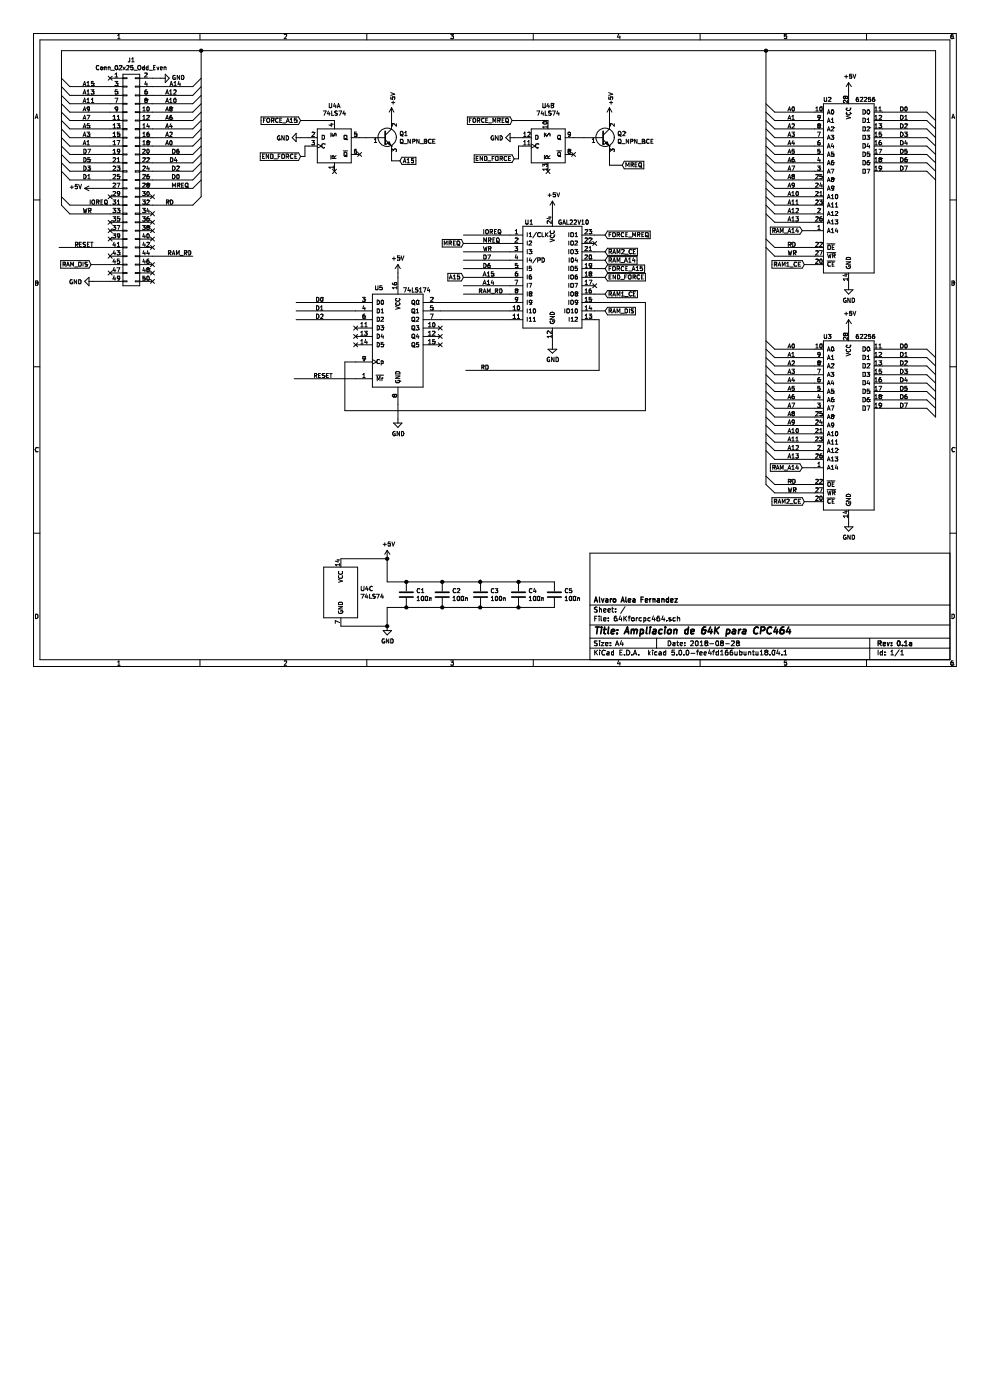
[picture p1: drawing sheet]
EESchema Schematic File Version 4
LIBS:64Kforcpc464-cache
EELAYER 26 0
EELAYER END
$Descr A4 11693 8268
encoding utf-8
Sheet 1 1
Title "Ampliacion de 64K para CPC464"
Date "2018-08-28"
Rev "0.1a"
Comp "Alvaro Alea Fernandez"
Comment1 ""
Comment2 ""
Comment3 ""
Comment4 ""
$EndDescr
$Comp
L ALEA:62256 U2
U 1 1
P 10025 2225
F 0 "U2" H 9775 3275 50  0000 C CNN
F 1 "62256" H 10225 3275 50  0000 C CNN
F 2 "Package_DIP:DIP-28_W15.24mm_LongPads" H 10025 2225 50  0001 C CNN
F 3 "" H 10025 2225 50  0001 C CNN
	1    10025 2225
	1    0    0    -1  
$EndComp
$Comp
L ALEA:GAL22V10 U1
U 1 1
P 6525 3275
F 0 "U1" H 6250 3925 50  0000 C CNN
F 1 "GAL22V10" H 6775 3925 50  0000 C CNN
F 2 "Package_DIP:DIP-24_W7.62mm_LongPads" H 6525 3325 50  0001 C CNN
F 3 "" H 6525 3325 50  0001 C CNN
	1    6525 3275
	1    0    0    -1  
$EndComp
Wire Wire Line
	10425 1325 10950 1325
Wire Wire Line
	10425 1425 10950 1425
Wire Wire Line
	10425 1525 10950 1525
Wire Wire Line
	10425 1625 10950 1625
Wire Wire Line
	10425 1725 10950 1725
Wire Wire Line
	10425 1825 10950 1825
Wire Wire Line
	10425 1925 10950 1925
Wire Wire Line
	10425 2025 10950 2025
Entry Wire Line
	10950 1325 11050 1425
Entry Wire Line
	10950 1425 11050 1525
Entry Wire Line
	10950 1525 11050 1625
Entry Wire Line
	10950 1625 11050 1725
Entry Wire Line
	10950 1725 11050 1825
Entry Wire Line
	10950 1825 11050 1925
Entry Wire Line
	10950 1925 11050 2025
Entry Wire Line
	10950 2025 11050 2125
Wire Wire Line
	9625 1325 9150 1325
Wire Wire Line
	9625 1425 9150 1425
Wire Wire Line
	9625 1525 9150 1525
Wire Wire Line
	9625 1625 9150 1625
Wire Wire Line
	9625 1725 9150 1725
Wire Wire Line
	9625 1825 9150 1825
Wire Wire Line
	9150 1925 9625 1925
Wire Wire Line
	9625 2025 9150 2025
Wire Wire Line
	9625 2125 9150 2125
Wire Wire Line
	9625 2225 9150 2225
Wire Wire Line
	9625 2325 9150 2325
Wire Wire Line
	9625 2425 9150 2425
Wire Wire Line
	9625 2525 9150 2525
Wire Wire Line
	9625 2625 9150 2625
Entry Wire Line
	9050 1425 9150 1525
Entry Wire Line
	9050 1325 9150 1425
Entry Wire Line
	9050 1225 9150 1325
Entry Wire Line
	9050 1525 9150 1625
Entry Wire Line
	9050 1625 9150 1725
Entry Wire Line
	9050 1725 9150 1825
Entry Wire Line
	9050 1825 9150 1925
Entry Wire Line
	9050 1925 9150 2025
Entry Wire Line
	9050 2025 9150 2125
Entry Wire Line
	9050 2125 9150 2225
Entry Wire Line
	9050 2225 9150 2325
Entry Wire Line
	9050 2325 9150 2425
Entry Wire Line
	9050 2425 9150 2525
Entry Wire Line
	9050 2525 9150 2625
Text Label 10625 1325 0    50   ~ 0
D0
Text Label 10625 1425 0    50   ~ 0
D1
Text Label 10625 1525 0    50   ~ 0
D2
Text Label 10625 1625 0    50   ~ 0
D3
Text Label 10625 1725 0    50   ~ 0
D4
Text Label 10625 1825 0    50   ~ 0
D5
Text Label 10625 1925 0    50   ~ 0
D6
Text Label 10625 2025 0    50   ~ 0
D7
Text Label 9300 1325 0    50   ~ 0
A0
Text Label 9300 1425 0    50   ~ 0
A1
Text Label 9300 1525 0    50   ~ 0
A2
Text Label 9300 1625 0    50   ~ 0
A3
Text Label 9300 1725 0    50   ~ 0
A4
Text Label 9300 1825 0    50   ~ 0
A5
Text Label 9300 1925 0    50   ~ 0
A6
Text Label 9300 2025 0    50   ~ 0
A7
Text Label 9300 2125 0    50   ~ 0
A8
Text Label 9300 2225 0    50   ~ 0
A9
Text Label 9300 2325 0    50   ~ 0
A10
Text Label 9300 2425 0    50   ~ 0
A11
Text Label 9300 2525 0    50   ~ 0
A12
Text Label 9300 2625 0    50   ~ 0
A13
$Comp
L power:+5V #PWR03
U 1 1
P 10025 1075
F 0 "#PWR03" H 10025 925 50  0001 C CNN
F 1 "+5V" H 10040 1248 50  0000 C CNN
F 2 "" H 10025 1075 50  0001 C CNN
F 3 "" H 10025 1075 50  0001 C CNN
	1    10025 1075
	1    0    0    -1  
$EndComp
Wire Wire Line
	10025 1075 10025 1125
$Comp
L power:+5V #PWR01
U 1 1
P 6525 2475
F 0 "#PWR01" H 6525 2325 50  0001 C CNN
F 1 "+5V" H 6540 2648 50  0000 C CNN
F 2 "" H 6525 2475 50  0001 C CNN
F 3 "" H 6525 2475 50  0001 C CNN
	1    6525 2475
	1    0    0    -1  
$EndComp
Wire Wire Line
	6525 2475 6525 2525
$Comp
L power:GND #PWR02
U 1 1
P 6525 4075
F 0 "#PWR02" H 6525 3825 50  0001 C CNN
F 1 "GND" H 6530 3902 50  0000 C CNN
F 2 "" H 6525 4075 50  0001 C CNN
F 3 "" H 6525 4075 50  0001 C CNN
	1    6525 4075
	1    0    0    -1  
$EndComp
$Comp
L power:GND #PWR04
U 1 1
P 10025 3375
F 0 "#PWR04" H 10025 3125 50  0001 C CNN
F 1 "GND" H 10030 3202 50  0000 C CNN
F 2 "" H 10025 3375 50  0001 C CNN
F 3 "" H 10025 3375 50  0001 C CNN
	1    10025 3375
	1    0    0    -1  
$EndComp
Wire Wire Line
	10025 3325 10025 3375
Wire Wire Line
	6525 4025 6525 4075
$Comp
L ALEA:62256 U3
U 1 1
P 10025 5025
F 0 "U3" H 9775 6075 50  0000 C CNN
F 1 "62256" H 10225 6075 50  0000 C CNN
F 2 "Package_DIP:DIP-28_W15.24mm_LongPads" H 10025 5025 50  0001 C CNN
F 3 "" H 10025 5025 50  0001 C CNN
	1    10025 5025
	1    0    0    -1  
$EndComp
Wire Wire Line
	10425 4125 10950 4125
Wire Wire Line
	10425 4225 10950 4225
Wire Wire Line
	10425 4325 10950 4325
Wire Wire Line
	10425 4425 10950 4425
Wire Wire Line
	10425 4525 10950 4525
Wire Wire Line
	10425 4625 10950 4625
Wire Wire Line
	10425 4725 10950 4725
Wire Wire Line
	10425 4825 10950 4825
Entry Wire Line
	10950 4125 11050 4225
Entry Wire Line
	10950 4225 11050 4325
Entry Wire Line
	10950 4325 11050 4425
Entry Wire Line
	10950 4425 11050 4525
Entry Wire Line
	10950 4525 11050 4625
Entry Wire Line
	10950 4625 11050 4725
Entry Wire Line
	10950 4725 11050 4825
Entry Wire Line
	10950 4825 11050 4925
Wire Wire Line
	9625 4125 9150 4125
Wire Wire Line
	9625 4225 9150 4225
Wire Wire Line
	9625 4325 9150 4325
Wire Wire Line
	9625 4425 9150 4425
Wire Wire Line
	9625 4525 9150 4525
Wire Wire Line
	9625 4625 9150 4625
Wire Wire Line
	9150 4725 9625 4725
Wire Wire Line
	9625 4825 9150 4825
Wire Wire Line
	9625 4925 9150 4925
Wire Wire Line
	9625 5025 9150 5025
Wire Wire Line
	9625 5125 9150 5125
Wire Wire Line
	9625 5225 9150 5225
Wire Wire Line
	9625 5325 9150 5325
Wire Wire Line
	9625 5425 9150 5425
Entry Wire Line
	9050 4225 9150 4325
Entry Wire Line
	9050 4125 9150 4225
Entry Wire Line
	9050 4025 9150 4125
Entry Wire Line
	9050 4325 9150 4425
Entry Wire Line
	9050 4425 9150 4525
Entry Wire Line
	9050 4525 9150 4625
Entry Wire Line
	9050 4625 9150 4725
Entry Wire Line
	9050 4725 9150 4825
Entry Wire Line
	9050 4825 9150 4925
Entry Wire Line
	9050 4925 9150 5025
Entry Wire Line
	9050 5025 9150 5125
Entry Wire Line
	9050 5125 9150 5225
Entry Wire Line
	9050 5225 9150 5325
Entry Wire Line
	9050 5325 9150 5425
Text Label 10625 4125 0    50   ~ 0
D0
Text Label 10625 4225 0    50   ~ 0
D1
Text Label 10625 4325 0    50   ~ 0
D2
Text Label 10625 4425 0    50   ~ 0
D3
Text Label 10625 4525 0    50   ~ 0
D4
Text Label 10625 4625 0    50   ~ 0
D5
Text Label 10625 4725 0    50   ~ 0
D6
Text Label 10625 4825 0    50   ~ 0
D7
Text Label 9300 4125 0    50   ~ 0
A0
Text Label 9300 4225 0    50   ~ 0
A1
Text Label 9300 4325 0    50   ~ 0
A2
Text Label 9300 4425 0    50   ~ 0
A3
Text Label 9300 4525 0    50   ~ 0
A4
Text Label 9300 4625 0    50   ~ 0
A5
Text Label 9300 4725 0    50   ~ 0
A6
Text Label 9300 4825 0    50   ~ 0
A7
Text Label 9300 4925 0    50   ~ 0
A8
Text Label 9300 5025 0    50   ~ 0
A9
Text Label 9300 5125 0    50   ~ 0
A10
Text Label 9300 5225 0    50   ~ 0
A11
Text Label 9300 5325 0    50   ~ 0
A12
Text Label 9300 5425 0    50   ~ 0
A13
$Comp
L power:+5V #PWR05
U 1 1
P 10025 3875
F 0 "#PWR05" H 10025 3725 50  0001 C CNN
F 1 "+5V" H 10040 4048 50  0000 C CNN
F 2 "" H 10025 3875 50  0001 C CNN
F 3 "" H 10025 3875 50  0001 C CNN
	1    10025 3875
	1    0    0    -1  
$EndComp
Wire Wire Line
	10025 3875 10025 3925
$Comp
L power:GND #PWR06
U 1 1
P 10025 6175
F 0 "#PWR06" H 10025 5925 50  0001 C CNN
F 1 "GND" H 10030 6002 50  0000 C CNN
F 2 "" H 10025 6175 50  0001 C CNN
F 3 "" H 10025 6175 50  0001 C CNN
	1    10025 6175
	1    0    0    -1  
$EndComp
Wire Wire Line
	10025 6125 10025 6175
Wire Bus Line
	11050 600  9050 600 
Connection ~ 9050 600 
Wire Wire Line
	9625 5725 9150 5725
Entry Wire Line
	9050 5625 9150 5725
Text Label 9300 5725 0    50   ~ 0
RD
Wire Wire Line
	9625 5825 9150 5825
Entry Wire Line
	9050 5725 9150 5825
Text Label 9300 5825 0    50   ~ 0
WR
Wire Wire Line
	9625 2925 9150 2925
Entry Wire Line
	9050 2825 9150 2925
Text Label 9300 2925 0    50   ~ 0
RD
Wire Wire Line
	9625 3025 9150 3025
Entry Wire Line
	9050 2925 9150 3025
Text Label 9300 3025 0    50   ~ 0
WR
Wire Wire Line
	9625 2725 9475 2725
Wire Wire Line
	7150 2775 7025 2775
Wire Wire Line
	9625 5525 9475 5525
Wire Wire Line
	9625 3125 9500 3125
Wire Wire Line
	9500 5925 9625 5925
Wire Wire Line
	7025 2975 7150 2975
Wire Wire Line
	6025 2875 5475 2875
Text Label 5700 2875 0    50   ~ 0
MREQ
Wire Wire Line
	6025 2775 5475 2775
Text Label 5700 2775 0    50   ~ 0
IOREQ
Wire Wire Line
	6025 2975 5475 2975
Text Label 5700 2975 0    50   ~ 0
WR
Wire Wire Line
	6025 3075 5475 3075
Text Label 5700 3075 0    50   ~ 0
D7
Wire Wire Line
	6025 3175 5475 3175
Text Label 5700 3175 0    50   ~ 0
D6
Wire Wire Line
	6025 3275 5475 3275
Text Label 5700 3275 0    50   ~ 0
A15
Wire Wire Line
	4200 3775 3500 3775
Text Label 3725 3775 0    50   ~ 0
D2
Wire Wire Line
	4200 3675 3500 3675
Text Label 3725 3675 0    50   ~ 0
D1
Wire Wire Line
	4200 3575 3500 3575
Text Label 3725 3575 0    50   ~ 0
D0
Wire Wire Line
	6025 3375 5475 3375
Text Label 5700 3375 0    50   ~ 0
A14
NoConn ~ 7025 3375
NoConn ~ 7025 2875
$Comp
L Device:C C1
U 1 1
P 4800 7025
F 0 "C1" H 4915 7071 50  0000 L CNN
F 1 "100n" H 4915 6980 50  0000 L CNN
F 2 "Capacitors_THT:C_Disc_D5.0mm_W2.5mm_P2.50mm" H 4838 6875 50  0001 C CNN
F 3 "~" H 4800 7025 50  0001 C CNN
	1    4800 7025
	1    0    0    -1  
$EndComp
$Comp
L Device:C C2
U 1 1
P 5225 7025
F 0 "C2" H 5340 7071 50  0000 L CNN
F 1 "100n" H 5340 6980 50  0000 L CNN
F 2 "Capacitors_THT:C_Disc_D5.0mm_W2.5mm_P2.50mm" H 5263 6875 50  0001 C CNN
F 3 "~" H 5225 7025 50  0001 C CNN
	1    5225 7025
	1    0    0    -1  
$EndComp
$Comp
L Device:C C3
U 1 1
P 5675 7025
F 0 "C3" H 5790 7071 50  0000 L CNN
F 1 "100n" H 5790 6980 50  0000 L CNN
F 2 "Capacitors_THT:C_Disc_D5.0mm_W2.5mm_P2.50mm" H 5713 6875 50  0001 C CNN
F 3 "~" H 5675 7025 50  0001 C CNN
	1    5675 7025
	1    0    0    -1  
$EndComp
$Comp
L power:+5V #PWR07
U 1 1
P 4575 6600
F 0 "#PWR07" H 4575 6450 50  0001 C CNN
F 1 "+5V" H 4590 6773 50  0000 C CNN
F 2 "" H 4575 6600 50  0001 C CNN
F 3 "" H 4575 6600 50  0001 C CNN
	1    4575 6600
	1    0    0    -1  
$EndComp
$Comp
L power:GND #PWR08
U 1 1
P 4575 7400
F 0 "#PWR08" H 4575 7150 50  0001 C CNN
F 1 "GND" H 4580 7227 50  0000 C CNN
F 2 "" H 4575 7400 50  0001 C CNN
F 3 "" H 4575 7400 50  0001 C CNN
	1    4575 7400
	1    0    0    -1  
$EndComp
Wire Wire Line
	4575 6875 4800 6875
Wire Wire Line
	5675 6875 5675 6850
Connection ~ 5675 6875
Connection ~ 4800 6875
Wire Wire Line
	4800 6875 5225 6875
Connection ~ 5225 6875
Wire Wire Line
	5225 6875 5675 6875
Wire Wire Line
	4575 7175 4800 7175
Connection ~ 4800 7175
Wire Wire Line
	4800 7175 5225 7175
Connection ~ 5225 7175
Wire Wire Line
	5225 7175 5675 7175
Text Label 5650 3475 0    50   ~ 0
RAM_RD
Wire Wire Line
	825  2025 1300 2025
Wire Wire Line
	1800 1925 2275 1925
Wire Wire Line
	825  1925 1300 1925
Text Label 975  2025 0    50   ~ 0
D3
Text Label 2000 1925 0    50   ~ 0
D4
Text Label 975  1925 0    50   ~ 0
D5
Wire Wire Line
	2275 1725 1800 1725
Wire Wire Line
	1300 1725 825  1725
Wire Wire Line
	2275 1625 1800 1625
Wire Wire Line
	1300 1625 825  1625
Wire Wire Line
	2275 1525 1800 1525
Wire Wire Line
	1300 1525 825  1525
Wire Wire Line
	1800 1425 2275 1425
Wire Wire Line
	1300 1425 825  1425
Wire Wire Line
	2275 1325 1800 1325
Wire Wire Line
	1300 1325 825  1325
Wire Wire Line
	2275 1225 1800 1225
Wire Wire Line
	1300 1225 825  1225
Wire Wire Line
	2275 1125 1800 1125
Wire Wire Line
	1300 1125 825  1125
Text Label 1950 1725 0    50   ~ 0
A0
Text Label 975  1725 0    50   ~ 0
A1
Text Label 1950 1625 0    50   ~ 0
A2
Text Label 975  1625 0    50   ~ 0
A3
Text Label 1950 1525 0    50   ~ 0
A4
Text Label 975  1525 0    50   ~ 0
A5
Text Label 1950 1425 0    50   ~ 0
A6
Text Label 975  1425 0    50   ~ 0
A7
Text Label 1950 1325 0    50   ~ 0
A8
Text Label 975  1325 0    50   ~ 0
A9
Text Label 1950 1225 0    50   ~ 0
A10
Text Label 975  1225 0    50   ~ 0
A11
Text Label 1950 1125 0    50   ~ 0
A12
Text Label 975  1125 0    50   ~ 0
A13
Wire Wire Line
	2275 2425 1800 2425
Text Label 1950 2425 0    50   ~ 0
RD
Entry Wire Line
	725  2425 825  2525
Entry Wire Line
	725  2325 825  2425
Entry Wire Line
	725  2025 825  2125
Entry Wire Line
	725  1025 825  1125
Entry Wire Line
	725  1125 825  1225
Entry Wire Line
	725  1225 825  1325
Entry Wire Line
	725  1325 825  1425
Entry Wire Line
	725  1425 825  1525
Entry Wire Line
	725  1525 825  1625
Entry Wire Line
	725  1625 825  1725
Entry Wire Line
	725  1725 825  1825
Entry Wire Line
	725  1825 825  1925
Entry Wire Line
	725  1925 825  2025
$Comp
L Connector_Generic:Conn_02x25_Odd_Even J1
U 1 1
P 1500 2125
F 0 "J1" H 1550 3542 50  0000 C CNN
F 1 "Conn_02x25_Odd_Even" H 1550 3451 50  0000 C CNN
F 2 "Connector_PinHeader_2.54mm:PinHeader_2x25_P2.54mm_Vertical" H 1500 2125 50  0001 C CNN
F 3 "~" H 1500 2125 50  0001 C CNN
	1    1500 2125
	1    0    0    -1  
$EndComp
Wire Wire Line
	1300 1025 825  1025
Text Label 975  1025 0    50   ~ 0
A15
$Comp
L power:GND #PWR011
U 1 1
P 1900 925
F 0 "#PWR011" H 1900 675 50  0001 C CNN
F 1 "GND" V 1905 797 50  0000 R CNN
F 2 "" H 1900 925 50  0001 C CNN
F 3 "" H 1900 925 50  0001 C CNN
	1    1900 925 
	0    -1   -1   0   
$EndComp
Wire Wire Line
	1800 925  1900 925 
Wire Wire Line
	2275 2025 1800 2025
Text Label 2025 2025 0    50   ~ 0
D2
Wire Wire Line
	1300 2125 825  2125
Text Label 975  2125 0    50   ~ 0
D1
Wire Wire Line
	2275 2125 1800 2125
Text Label 2025 2125 0    50   ~ 0
D0
Wire Wire Line
	1300 1825 825  1825
Text Label 975  1825 0    50   ~ 0
D7
Wire Wire Line
	2275 1825 1800 1825
Text Label 2025 1825 0    50   ~ 0
D6
$Comp
L power:+5V #PWR09
U 1 1
P 1100 2225
F 0 "#PWR09" H 1100 2075 50  0001 C CNN
F 1 "+5V" V 1115 2353 50  0000 L CNN
F 2 "" H 1100 2225 50  0001 C CNN
F 3 "" H 1100 2225 50  0001 C CNN
	1    1100 2225
	0    -1   -1   0   
$EndComp
Wire Wire Line
	1100 2225 1300 2225
Wire Wire Line
	2275 2225 1800 2225
Text Label 2025 2225 0    50   ~ 0
MREQ
Wire Wire Line
	1300 2425 825  2425
Text Label 1050 2425 0    50   ~ 0
IOREQ
Wire Wire Line
	2275 3025 1800 3025
Text Label 1975 3025 0    50   ~ 0
RAM_RD
Wire Wire Line
	1300 2525 825  2525
Text Label 975  2525 0    50   ~ 0
WR
NoConn ~ 1800 3325
NoConn ~ 1800 3225
NoConn ~ 1800 3125
NoConn ~ 1800 2925
NoConn ~ 1800 2825
NoConn ~ 1800 2725
NoConn ~ 1800 2625
NoConn ~ 1800 2525
NoConn ~ 1800 2325
NoConn ~ 1300 2325
NoConn ~ 1300 2625
NoConn ~ 1300 2725
NoConn ~ 1300 2825
NoConn ~ 1300 3225
Wire Wire Line
	1800 1025 2275 1025
Text Label 2000 1025 0    50   ~ 0
A14
$Comp
L power:GND #PWR010
U 1 1
P 1100 3325
F 0 "#PWR010" H 1100 3075 50  0001 C CNN
F 1 "GND" V 1105 3197 50  0000 R CNN
F 2 "" H 1100 3325 50  0001 C CNN
F 3 "" H 1100 3325 50  0001 C CNN
	1    1100 3325
	0    1    1    0   
$EndComp
Wire Wire Line
	1300 3325 1100 3325
Entry Wire Line
	725  925  825  1025
Entry Wire Line
	2275 1025 2375 925 
Entry Wire Line
	2275 1125 2375 1025
Entry Wire Line
	2275 1225 2375 1125
Entry Wire Line
	2275 1325 2375 1225
Entry Wire Line
	2275 1425 2375 1325
Entry Wire Line
	2275 1525 2375 1425
Entry Wire Line
	2275 1625 2375 1525
Entry Wire Line
	2275 1725 2375 1625
Entry Wire Line
	2275 1825 2375 1725
Entry Wire Line
	2275 1925 2375 1825
Entry Wire Line
	2275 2025 2375 1925
Entry Wire Line
	2275 2125 2375 2025
Entry Wire Line
	2275 2225 2375 2125
Entry Wire Line
	2275 2425 2375 2325
Wire Bus Line
	2375 600  9050 600 
Wire Bus Line
	725  600  2375 600 
NoConn ~ 1300 925 
Wire Wire Line
	1075 3125 1300 3125
Wire Wire Line
	5475 3475 6025 3475
Wire Wire Line
	700  2925 1300 2925
Text Label 875  2925 0    50   ~ 0
RESET
Text GLabel 7150 3075 2    50   Input ~ 0
RAM_A14
Text GLabel 7150 3475 2    50   Input ~ 0
RAM1_CE
Text GLabel 7150 2975 2    50   Input ~ 0
RAM2_CE
Text GLabel 9500 3125 0    50   Input ~ 0
RAM1_CE
Text GLabel 9500 5925 0    50   Input ~ 0
RAM2_CE
Connection ~ 2375 600 
$Comp
L 74xx:74LS74 U4
U 1 1
P 3950 1725
F 0 "U4" H 3950 2203 50  0000 C CNN
F 1 "74LS74" H 3950 2112 50  0000 C CNN
F 2 "Package_DIP:DIP-14_W7.62mm_LongPads" H 3950 1725 50  0001 C CNN
F 3 "74xx/74hc_hct74.pdf" H 3950 1725 50  0001 C CNN
	1    3950 1725
	1    0    0    -1  
$EndComp
$Comp
L 74xx:74LS74 U4
U 2 1
P 6475 1725
F 0 "U4" H 6475 2203 50  0000 C CNN
F 1 "74LS74" H 6475 2112 50  0000 C CNN
F 2 "Package_DIP:DIP-14_W7.62mm_LongPads" H 6475 1725 50  0001 C CNN
F 3 "74xx/74hc_hct74.pdf" H 6475 1725 50  0001 C CNN
	2    6475 1725
	1    0    0    -1  
$EndComp
$Comp
L 74xx:74LS74 U4
U 3 1
P 4025 7000
F 0 "U4" H 4255 7046 50  0000 L CNN
F 1 "74LS74" H 4255 6955 50  0000 L CNN
F 2 "Package_DIP:DIP-14_W7.62mm_LongPads" H 4025 7000 50  0001 C CNN
F 3 "74xx/74hc_hct74.pdf" H 4025 7000 50  0001 C CNN
	3    4025 7000
	1    0    0    -1  
$EndComp
Wire Wire Line
	4025 6600 4575 6600
Wire Wire Line
	4575 6600 4575 6875
Connection ~ 4575 6600
Wire Wire Line
	4025 7400 4575 7400
Wire Wire Line
	4575 7400 4575 7175
Connection ~ 4575 7400
$Comp
L Device:C C4
U 1 1
P 6125 7025
F 0 "C4" H 6240 7071 50  0000 L CNN
F 1 "100n" H 6240 6980 50  0000 L CNN
F 2 "Capacitors_THT:C_Disc_D5.0mm_W2.5mm_P2.50mm" H 6163 6875 50  0001 C CNN
F 3 "~" H 6125 7025 50  0001 C CNN
	1    6125 7025
	1    0    0    -1  
$EndComp
Wire Wire Line
	5675 6875 6125 6875
Wire Wire Line
	5675 7175 6125 7175
Connection ~ 5675 7175
$Comp
L Device:Q_NPN_BCE Q2
U 1 1
P 7100 1625
F 0 "Q2" H 7291 1671 50  0000 L CNN
F 1 "Q_NPN_BCE" H 7291 1580 50  0000 L CNN
F 2 "Package_TO_SOT_THT:TO-92_HandSolder" H 7300 1725 50  0001 C CNN
F 3 "~" H 7100 1625 50  0001 C CNN
	1    7100 1625
	1    0    0    -1  
$EndComp
$Comp
L Device:Q_NPN_BCE Q1
U 1 1
P 4525 1625
F 0 "Q1" H 4716 1671 50  0000 L CNN
F 1 "Q_NPN_BCE" H 4716 1580 50  0000 L CNN
F 2 "Package_TO_SOT_THT:TO-92_HandSolder" H 4725 1725 50  0001 C CNN
F 3 "~" H 4525 1625 50  0001 C CNN
	1    4525 1625
	1    0    0    -1  
$EndComp
Wire Wire Line
	6775 1625 6900 1625
Wire Wire Line
	4250 1625 4325 1625
$Comp
L power:+5V #PWR015
U 1 1
P 4625 1375
F 0 "#PWR015" H 4625 1225 50  0001 C CNN
F 1 "+5V" V 4640 1503 50  0000 L CNN
F 2 "" H 4625 1375 50  0001 C CNN
F 3 "" H 4625 1375 50  0001 C CNN
	1    4625 1375
	1    0    0    -1  
$EndComp
$Comp
L power:+5V #PWR017
U 1 1
P 7200 1375
F 0 "#PWR017" H 7200 1225 50  0001 C CNN
F 1 "+5V" V 7215 1503 50  0000 L CNN
F 2 "" H 7200 1375 50  0001 C CNN
F 3 "" H 7200 1375 50  0001 C CNN
	1    7200 1375
	1    0    0    -1  
$EndComp
Wire Wire Line
	7200 1375 7200 1425
Wire Wire Line
	4625 1375 4625 1425
Text GLabel 4725 1900 2    50   Input ~ 0
A15
Text GLabel 7350 1950 2    50   Input ~ 0
MREQ
Wire Wire Line
	7200 1825 7200 1950
Wire Wire Line
	7200 1950 7350 1950
Wire Wire Line
	4625 1825 4625 1900
Wire Wire Line
	4625 1900 4725 1900
NoConn ~ 6775 1825
NoConn ~ 4250 1825
$Comp
L power:GND #PWR012
U 1 1
P 3550 1625
F 0 "#PWR012" H 3550 1375 50  0001 C CNN
F 1 "GND" V 3555 1497 50  0000 R CNN
F 2 "" H 3550 1625 50  0001 C CNN
F 3 "" H 3550 1625 50  0001 C CNN
	1    3550 1625
	0    1    1    0   
$EndComp
$Comp
L power:GND #PWR016
U 1 1
P 6075 1625
F 0 "#PWR016" H 6075 1375 50  0001 C CNN
F 1 "GND" V 6080 1497 50  0000 R CNN
F 2 "" H 6075 1625 50  0001 C CNN
F 3 "" H 6075 1625 50  0001 C CNN
	1    6075 1625
	0    1    1    0   
$EndComp
Wire Wire Line
	6075 1625 6175 1625
Wire Wire Line
	3550 1625 3650 1625
NoConn ~ 3950 2025
NoConn ~ 6475 2025
$Comp
L 74xx:74LS174 U5
U 1 1
P 4700 3975
F 0 "U5" H 4475 4550 50  0000 C CNN
F 1 "74LS174" H 4925 4525 50  0000 C CNN
F 2 "Package_DIP:DIP-16_W7.62mm_LongPads" H 4700 3975 50  0001 C CNN
F 3 "http://www.ti.com/lit/gpn/sn74LS174" H 4700 3975 50  0001 C CNN
	1    4700 3975
	1    0    0    -1  
$EndComp
Wire Wire Line
	6025 3675 5200 3675
Wire Wire Line
	6025 3575 5200 3575
Wire Wire Line
	6025 3775 5200 3775
$Comp
L power:GND #PWR014
U 1 1
P 4700 4950
F 0 "#PWR014" H 4700 4700 50  0001 C CNN
F 1 "GND" H 4705 4777 50  0000 C CNN
F 2 "" H 4700 4950 50  0001 C CNN
F 3 "" H 4700 4950 50  0001 C CNN
	1    4700 4950
	1    0    0    -1  
$EndComp
$Comp
L power:+5V #PWR013
U 1 1
P 4700 3225
F 0 "#PWR013" H 4700 3075 50  0001 C CNN
F 1 "+5V" H 4700 3400 50  0000 C CNN
F 2 "" H 4700 3225 50  0001 C CNN
F 3 "" H 4700 3225 50  0001 C CNN
	1    4700 3225
	1    0    0    -1  
$EndComp
Wire Wire Line
	4700 3225 4700 3275
Wire Wire Line
	4700 4775 4700 4950
Wire Wire Line
	4200 4475 3475 4475
Wire Wire Line
	4200 4275 4075 4275
Wire Wire Line
	7150 3675 7025 3675
Wire Wire Line
	4075 4275 4075 4850
Text Label 3700 4475 0    50   ~ 0
RESET
NoConn ~ 4200 3875
NoConn ~ 4200 3975
NoConn ~ 4200 4075
NoConn ~ 5200 3875
NoConn ~ 5200 3975
NoConn ~ 5200 4075
Wire Wire Line
	7075 4375 5500 4375
Text Label 5675 4375 0    50   ~ 0
RD
Wire Wire Line
	7025 3775 7075 3775
Wire Wire Line
	7075 3775 7075 4375
Text GLabel 7150 3275 2    50   Input ~ 0
END_FORCE
Text GLabel 7150 2775 2    50   Input ~ 0
FORCE_MREQ
Text GLabel 7150 3175 2    50   Input ~ 0
FORCE_A15
Wire Wire Line
	7025 3075 7150 3075
Wire Wire Line
	7025 3175 7150 3175
Wire Wire Line
	7025 3275 7150 3275
Text GLabel 6050 1425 0    50   Input ~ 0
FORCE_MREQ
Text GLabel 3550 1425 0    50   Input ~ 0
FORCE_A15
Text GLabel 3550 1850 0    50   Input ~ 0
END_FORCE
Text GLabel 6075 1875 0    50   Input ~ 0
END_FORCE
Wire Wire Line
	3550 1425 3950 1425
Wire Wire Line
	6475 1425 6050 1425
Wire Wire Line
	6175 1725 6125 1725
Wire Wire Line
	6125 1725 6125 1875
Wire Wire Line
	6125 1875 6075 1875
Wire Wire Line
	3650 1725 3600 1725
Wire Wire Line
	3600 1725 3600 1850
Wire Wire Line
	3600 1850 3550 1850
Text GLabel 5475 2875 0    50   Input ~ 0
MREQ
NoConn ~ 1300 3025
Text GLabel 5475 3275 0    50   Input ~ 0
A15
$Comp
L Device:C C5
U 1 1
P 6550 7025
F 0 "C5" H 6665 7071 50  0000 L CNN
F 1 "100n" H 6665 6980 50  0000 L CNN
F 2 "Capacitors_THT:C_Disc_D5.0mm_W2.5mm_P2.50mm" H 6588 6875 50  0001 C CNN
F 3 "~" H 6550 7025 50  0001 C CNN
	1    6550 7025
	1    0    0    -1  
$EndComp
Wire Wire Line
	6125 6875 6550 6875
Connection ~ 6125 6875
Wire Wire Line
	6125 7175 6550 7175
Connection ~ 6125 7175
Wire Wire Line
	7025 3475 7150 3475
Text GLabel 7150 3675 2    50   Input ~ 0
RAM_DIS
Text GLabel 1075 3125 0    50   Input ~ 0
RAM_DIS
Wire Wire Line
	7625 3575 7625 4850
Wire Wire Line
	7025 3575 7625 3575
Wire Wire Line
	4075 4850 7625 4850
Wire Bus Line
	725  600  725  2425
Wire Bus Line
	2375 600  2375 2325
Wire Bus Line
	11050 600  11050 4925
Wire Bus Line
	9050 600  9050 5725
Text GLabel 9475 2725 0    50   Input ~ 0
RAM_A14
Text GLabel 9475 5525 0    50   Input ~ 0
RAM_A14
$EndSCHEMATC
